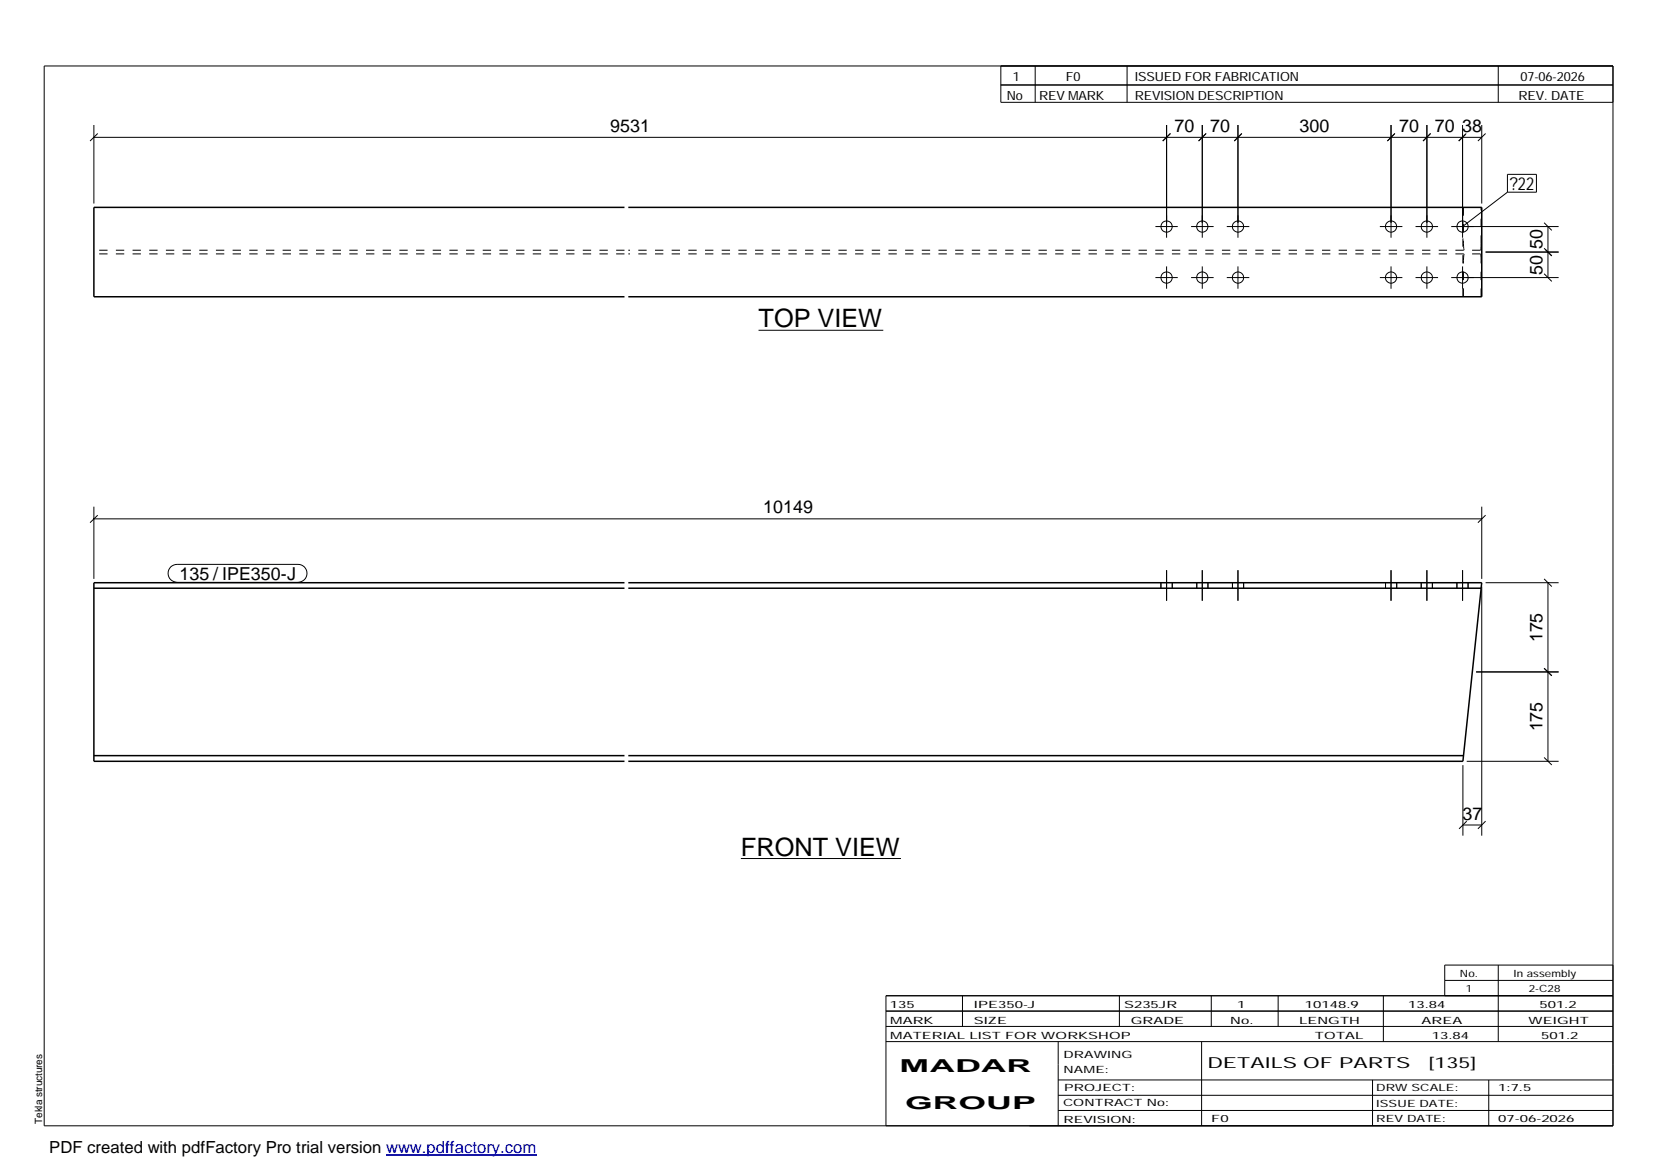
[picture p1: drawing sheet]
<svg xmlns="http://www.w3.org/2000/svg" width="420mm" height="297mm" viewBox="0 0 420 297" stroke-linecap="round" stroke-linejoin="round" font-family="sans-serif">
<g fill="none" stroke="#000" stroke-width=".25">
<path d="M11.2 16.7h398.3v269.1h-398.3zM254.1 16.7v9.3h155.4M262.8 16.7v9.3M286.1 16.7v9.3M380.4 16.7v9.3M23.8 31.7v20M23.8 34.9h352.4M24.8 33.9l-1.9 1.9M254.1 21.6h155.4M296.2 31.7v28.7M297.1 33.9l-1.9 1.9M305.2 31.7v28.7"/>
<path d="M306.2 33.9l-1.9 1.9M314.3 31.7v28.7M315.3 33.9l-1.9 1.9M353.1 31.7v28.7M354.1 33.9l-1.9 1.9M362.2 31.7v28.7M363.2 33.9l-1.9 1.9M371.3 31.7v28.7M372.2 33.9l-1.9 1.9 1.7-1.7M376.2 31.7v20M377.1 33.9l-1.9 1.9M293.3 57.5h5.7"/>
<path d="M302.4 57.5h5.7M311.4 57.5h5.8M350.3 57.5h5.7M359.4 57.5h5.7M368.4 57.5h27.3M382.7 44.3h7.4v4.5h-7.4zM382.7 48.8l-11.4 8.7M392 56.5l2 2M393 57.5v13M293.3 70.5h5.7M296.2 67.6v5.7M302.4 70.5h5.7"/>
<path d="M305.2 67.6v5.7M311.4 70.5h5.8M314.3 67.6v5.7M350.3 70.5h5.7M353.1 67.6v5.7M359.4 70.5h5.7M362.2 67.6v5.7M368.4 70.5h27.3M371.3 67.6v5.7M377.1 64h18.6M392 69.5l2 1.9M392 63l2 2"/>
<path d="M192.6 83.8h31.6M23.8 131.7h352.4M23.8 128.6v18.4M24.8 130.8l-1.9 1.9M376.2 128.6v18.4M377.1 130.8l-1.9 1.9M43.3 143.9l.8-.4 .9-.2h30.6a2.29 2.29 0 0 1 2.3 2.3 2.29 2.29 0 0 1-2.3 2.3h-30.6a2.31 2.31 0 0 1-2.2-1.5 2.31 2.31 0 0 1 .5-2.5zM294.7 147.9v1.4M296.2 144.8v7.7M297.6 147.9v1.4M303.8 147.9v1.4M305.2 144.8v7.7"/>
<path d="M306.7 147.9v1.4M312.9 147.9v1.4M314.3 144.8v7.7M315.7 147.9v1.4M351.7 147.9v1.4M353.1 144.8v7.7M354.6 147.9v1.4M360.8 147.9v1.4M362.2 144.8v7.7M363.6 147.9v1.4M369.9 147.9v1.4M371.3 144.8v7.7"/>
<path d="M372.7 147.9v1.4M376.2 148.9v63.3M377.1 147.9h18.6M392 147l2 1.9M393 147.9v45.4M374.7 170.6h21M392 169.7l2 1.9M371.4 194.3v17.9M372.4 193.3h23.3M392 192.3l2 1.9M188.1 218h40.6M371.4 209.5h4.8"/>
<path d="M372.4 208.5l-2 1.9M377.1 208.5l-1.9 1.9M224.9 256.7h184.6M244.3 252.8v7.8M284.2 252.8v7.8M307.5 252.8v7.8M324.5 252.8v7.8M351.2 252.8v11.6M366.8 248.9h42.7M380.4 245v19.4M409.5 245h-42.7v7.8M409.5 252.8h-184.6v33"/>
<path d="M224.9 264.4h184.6M224.9 260.6h184.6M268.6 264.4v21.4M268.6 274.2h140.9M268.6 278.1h140.9M305.1 264.4v21.4M348.4 274.2v11.6M378 274.2v11.6M268.6 281.9h140.9"/>
<circle cx="296.2" cy="57.5" r="1.43"/>
<circle cx="305.2" cy="57.5" r="1.42"/>
<circle cx="314.3" cy="57.5" r="1.42"/>
<circle cx="353.2" cy="57.5" r="1.42"/>
<circle cx="362.2" cy="57.5" r="1.42"/>
<circle cx="371.3" cy="57.5" r="1.42"/>
<circle cx="296.2" cy="70.5" r="1.43"/>
<circle cx="305.2" cy="70.5" r="1.42"/>
<circle cx="314.3" cy="70.5" r="1.42"/>
<circle cx="353.2" cy="70.5" r="1.42"/>
<circle cx="362.2" cy="70.5" r="1.42"/>
<circle cx="371.3" cy="70.5" r="1.42"/>
</g>
<path d="M158.5 52.6h-134.7v22.7h134.7M159.5 52.6h216.7v22.7h-216.7M23.8 149.3h134.7M158.5 147.9h-134.7v45.4h134.7M159.5 147.9h216.7l-.2 1.4M159.5 149.3h216.5M376 149.3l-4.6 44h-211.9M23.8 191.8h134.7M159.5 191.8h212" fill="none" stroke="#000" stroke-width=".38"/>
<g fill="none" stroke="#000" stroke-width=".25" stroke-dasharray="2.1 2.1" stroke-linecap="butt">
<path d="M371.5 52.6v9.3M158.5 64.5h-134.7M158.5 63.5h-134.7M371.4 75.3v-22.7M371.5 75.3v-9.1M371.5 61.9l.1 .6M371.6 62.5v.6M371.6 65.5l-.1 .7M371.6 63.1v.3M371.6 65v.5M371.6 63.4l.1 .1M371.6 64.6v.4"/>
<path d="M371.7 64.5l-.1 .1M375.8 64.5h-216.3M375.8 63.5h-216.3M375.8 63.5l.1-.1M375.9 63.4l.1-.3M375.9 64.6l-.1-.1M376 63.1v-.6M376 65l-.1-.4M376 75.3v-9.1M376 61.9v-9.3M376 62.5v-.6M376 66.2v-.7"/>
<path d="M376 65.5v-.5M371.6 191.7l-.1 .1"/>
</g>
<path d="M98 293.3h38.2" fill="none" stroke="#00f" stroke-width=".3"/>
<g font-size="6.4">
<text x="192.6" y="83.1">TOP VIEW</text>
<text x="188.1" y="217.2">FRONT VIEW</text>
</g>
<g font-size="4.5">
<text x="154.9" y="33.4">9531</text>
<text x="298.2" y="33.4">70</text>
<text x="307.3" y="33.4">70</text>
<text x="329.9" y="33.4">300</text>
<text x="355.2" y="33.4">70</text>
<text x="364.2" y="33.4">70</text>
<text x="371.2" y="33.4">38</text>
<text x="383.3" y="48.2">?22</text>
<text x="391.6" y="63.3" transform="rotate(-90 391.6 63.3)">50</text>
<text x="391.6" y="69.8" transform="rotate(-90 391.6 69.8)">50</text>
<text x="193.7" y="130.3">10149</text>
<text x="45.6" y="147.3">135 / IPE350-J</text>
<text x="391.6" y="163.1" transform="rotate(-90 391.6 163.1)">175</text>
<text x="391.6" y="185.7" transform="rotate(-90 391.6 185.7)">175</text>
<text x="371.3" y="208.1">37</text>
<text x="228.4" y="272.3">MADAR</text>
<text x="229.8" y="281.6">GROUP</text>
</g>
<text font-size="4.2" x="12.5" y="292.7">PDF created with pdfFactory Pro trial version www.pdffactory.com</text>
<g font-size="3.9">
<text x="306.5" y="271.3">DETAILS OF PARTS</text>
<text x="362.7" y="271.3">[135]</text>
</g>
<g font-size="3.2">
<text x="257.1" y="20.5">1</text>
<text x="270.6" y="20.5">F0</text>
<text x="288.1" y="20.5">ISSUED FOR FABRICATION</text>
<text x="386" y="20.5">07-06-2026</text>
<text x="255.6" y="25.5">No</text>
<text x="263.8" y="25.5">REV MARK</text>
<text x="288.1" y="25.5">REVISION DESCRIPTION</text>
<text x="385.5" y="25.5">REV. DATE</text>
</g>
<g font-size="2.5">
<text x="370.6" y="247.9">No.</text>
<text x="372.1" y="251.8">1</text>
<text x="384.3" y="247.9">In assembly</text>
<text x="388.1" y="251.8">2-C28</text>
<text x="225.9" y="255.9">135</text>
<text x="247.3" y="255.9">IPE350-J</text>
<text x="285.4" y="255.9">S235JR</text>
<text x="314.1" y="255.9">1</text>
<text x="331.3" y="255.9">10148.9</text>
<text x="357.5" y="255.9">13.84</text>
<text x="390.8" y="255.9">501.2</text>
<text x="226" y="263.7">MATERIAL LIST FOR WORKSHOP</text>
<text x="226" y="259.9">MARK</text>
<text x="247.2" y="259.9">SIZE</text>
<text x="287.1" y="259.9">GRADE</text>
<text x="312.3" y="259.9">No.</text>
<text x="329.8" y="259.9">LENGTH</text>
<text x="333.8" y="263.7">TOTAL</text>
<text x="360.9" y="259.9">AREA</text>
<text x="363.5" y="263.7">13.84</text>
<text x="388.1" y="259.9">WEIGHT</text>
<text x="391.3" y="263.7">501.2</text>
<text x="270" y="268.5">DRAWING</text>
<text x="270" y="272.5">NAME:</text>
<text x="269.9" y="280.9">CONTRACT No:</text>
<text x="270.2" y="277">PROJECT:</text>
<text x="349.4" y="277.1">DRW SCALE:</text>
<text x="349.4" y="281">ISSUE DATE:</text>
<text x="380.4" y="277.1">1:7.5</text>
<text x="10.7" y="285.4" transform="rotate(-90 10.7 285.4)">Tekla structures</text>
<text x="270" y="285">REVISION:</text>
<text x="307.5" y="284.8">F0</text>
<text x="349.4" y="284.8">REV DATE:</text>
<text x="380.4" y="284.8">07-06-2026</text>
</g>
</svg>
